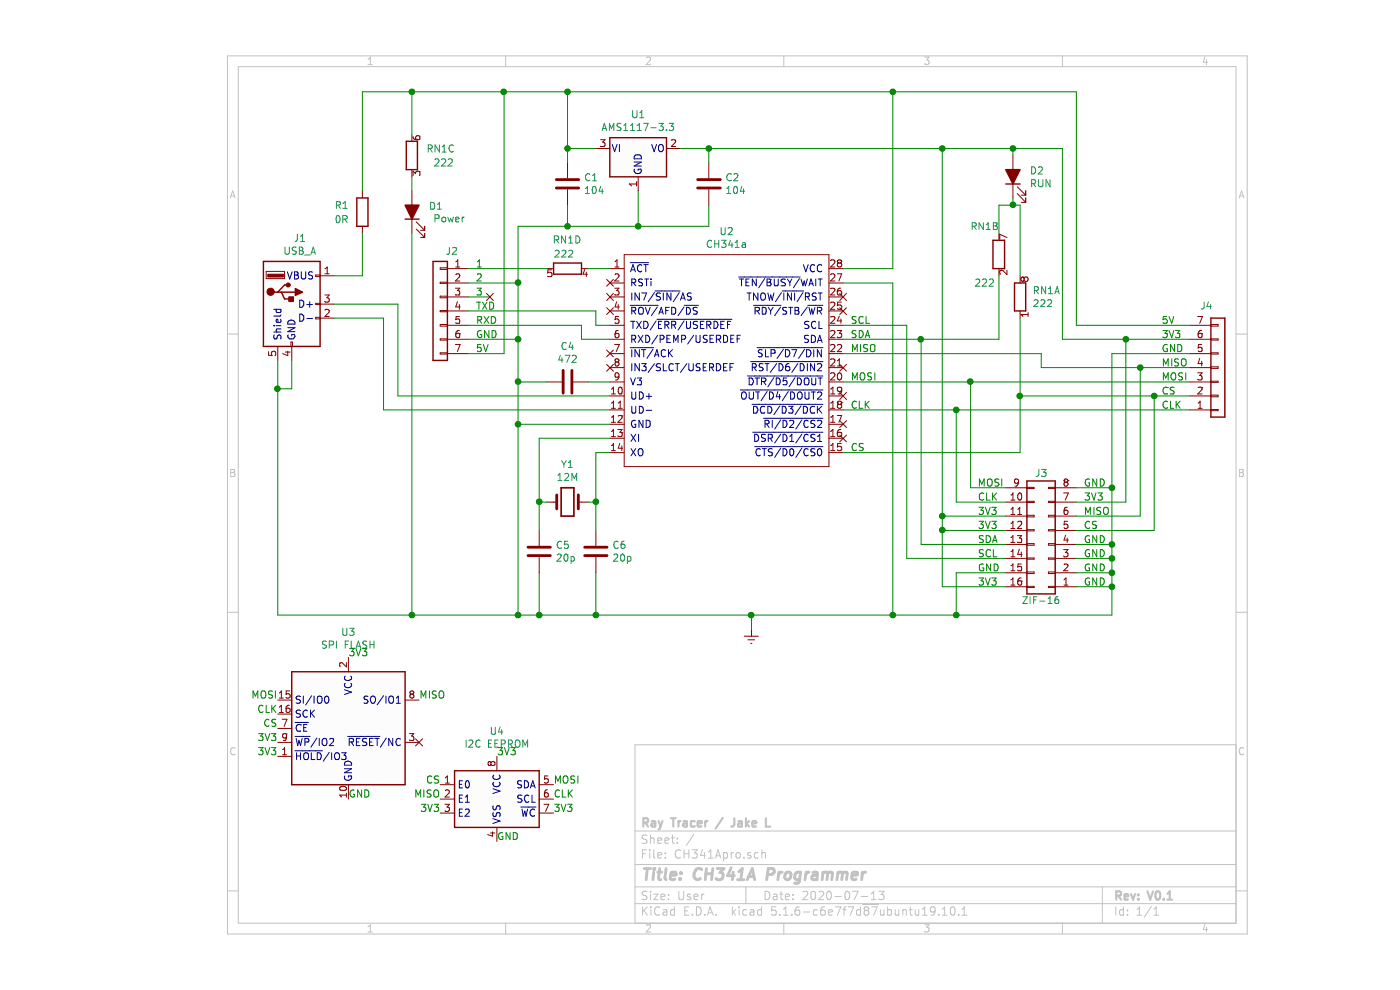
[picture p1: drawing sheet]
EESchema Schematic File Version 4
EELAYER 30 0
EELAYER END
$Descr User 8000 7000
encoding utf-8
Sheet 1 1
Title "CH341A Programmer"
Date "2020-07-13"
Rev "V0.1"
Comp "Ray Tracer / Jake L"
Comment1 ""
Comment2 ""
Comment3 ""
Comment4 ""
$EndDescr
$Comp
L Regulator_Linear:AMS1117-3.3 U1
U 1 1
P 3300 1050
F 0 "U1" H 3300 1292 50  0000 C CNN
F 1 "AMS1117-3.3" H 3300 1201 50  0000 C CNN
F 2 "Package_TO_SOT_SMD:SOT-223-3_TabPin2" H 3300 1250 50  0001 C CNN
F 3 "http://www.advanced-monolithic.com/pdf/ds1117.pdf" H 3400 800 50  0001 C CNN
	1    3300 1050
	1    0    0    -1  
$EndComp
$Comp
L Device:R R1
U 1 1
P 1350 1500
F 0 "R1" H 1150 1550 50  0000 L CNN
F 1 "0R" H 1150 1450 50  0000 L CNN
F 2 "Resistor_SMD:R_0805_2012Metric" V 1280 1500 50  0001 C CNN
F 3 "~" H 1350 1500 50  0001 C CNN
	1    1350 1500
	1    0    0    -1  
$EndComp
$Comp
L Device:R_Pack04_Split RN1
U 1 1
P 6000 2100
F 0 "RN1" H 6088 2146 50  0000 L CNN
F 1 "222" H 6088 2055 50  0000 L CNN
F 2 "Resistor_SMD:R_Array_Convex_4x0603" V 5920 2100 50  0001 C CNN
F 3 "~" H 6000 2100 50  0001 C CNN
	1    6000 2100
	1    0    0    -1  
$EndComp
$Comp
L Device:R_Pack04_Split RN1
U 2 1
P 5850 1800
F 0 "RN1" H 5750 2000 50  0000 C CNN
F 1 "222" H 5750 1600 50  0000 C CNN
F 2 "Resistor_SMD:R_Array_Convex_4x0603" V 5770 1800 50  0001 C CNN
F 3 "~" H 5850 1800 50  0001 C CNN
	2    5850 1800
	1    0    0    -1  
$EndComp
$Comp
L Device:R_Pack04_Split RN1
U 3 1
P 1700 1100
F 0 "RN1" H 1800 1150 50  0000 L CNN
F 1 "222" H 1850 1050 50  0000 L CNN
F 2 "Resistor_SMD:R_Array_Convex_4x0603" V 1620 1100 50  0001 C CNN
F 3 "~" H 1700 1100 50  0001 C CNN
	3    1700 1100
	1    0    0    -1  
$EndComp
$Comp
L Device:R_Pack04_Split RN1
U 4 1
P 2800 1900
F 0 "RN1" V 3000 1800 50  0000 L CNN
F 1 "222" V 2900 1850 50  0000 L CNN
F 2 "Resistor_SMD:R_Array_Convex_4x0603" V 2720 1900 50  0001 C CNN
F 3 "~" H 2800 1900 50  0001 C CNN
	4    2800 1900
	0    -1   -1   0   
$EndComp
$Comp
L Device:C C1
U 1 1
P 2800 1300
F 0 "C1" H 2915 1346 50  0000 L CNN
F 1 "104" H 2915 1255 50  0000 L CNN
F 2 "Capacitor_SMD:C_0603_1608Metric" H 2838 1150 50  0001 C CNN
F 3 "~" H 2800 1300 50  0001 C CNN
	1    2800 1300
	1    0    0    -1  
$EndComp
$Comp
L Device:LED_ALT D2
U 1 1
P 5950 1250
F 0 "D2" V 5989 1132 50  0000 R CNN
F 1 "RUN" V 5898 1132 50  0000 R CNN
F 2 "LED_SMD:LED_0603_1608Metric" H 5950 1250 50  0001 C CNN
F 3 "~" H 5950 1250 50  0001 C CNN
	1    5950 1250
	0    -1   -1   0   
$EndComp
Wire Wire Line
	5850 1650 5850 1450
Wire Wire Line
	5850 1450 5950 1450
Wire Wire Line
	5950 1450 5950 1400
Wire Wire Line
	5950 1450 6000 1450
Wire Wire Line
	6000 1450 6000 1950
Connection ~ 5950 1450
$Comp
L Device:LED_ALT D1
U 1 1
P 1700 1500
F 0 "D1" V 1739 1382 50  0000 R CNN
F 1 "Power" V 1650 1350 50  0000 R CNN
F 2 "LED_SMD:LED_0603_1608Metric" H 1700 1500 50  0001 C CNN
F 3 "~" H 1700 1500 50  0001 C CNN
	1    1700 1500
	0    -1   -1   0   
$EndComp
$Comp
L Connector_Generic:Conn_01x07 J2
U 1 1
P 1900 2200
F 0 "J2" H 1818 2625 50  0000 C CNN
F 1 "Conn_01x07" H 1818 2626 50  0001 C CNN
F 2 "Connector_PinSocket_2.54mm:PinSocket_1x07_P2.54mm_Vertical" H 1900 2200 50  0001 C CNN
F 3 "~" H 1900 2200 50  0001 C CNN
	1    1900 2200
	-1   0    0    -1  
$EndComp
$Comp
L Device:C C2
U 1 1
P 3800 1300
F 0 "C2" H 3915 1346 50  0000 L CNN
F 1 "104" H 3915 1255 50  0000 L CNN
F 2 "Capacitor_SMD:C_0603_1608Metric" H 3838 1150 50  0001 C CNN
F 3 "~" H 3800 1300 50  0001 C CNN
	1    3800 1300
	1    0    0    -1  
$EndComp
$Comp
L Device:Crystal Y1
U 1 1
P 2800 3550
F 0 "Y1" H 2800 3818 50  0000 C CNN
F 1 "12M" H 2800 3727 50  0000 C CNN
F 2 "Crystal:Crystal_HC49-U_Vertical" H 2800 3550 50  0001 C CNN
F 3 "~" H 2800 3550 50  0001 C CNN
	1    2800 3550
	1    0    0    -1  
$EndComp
$Comp
L Device:C C5
U 1 1
P 2600 3900
F 0 "C5" H 2715 3946 50  0000 L CNN
F 1 "20p" H 2715 3855 50  0000 L CNN
F 2 "Capacitor_SMD:C_0603_1608Metric" H 2638 3750 50  0001 C CNN
F 3 "~" H 2600 3900 50  0001 C CNN
	1    2600 3900
	1    0    0    -1  
$EndComp
$Comp
L Device:C C6
U 1 1
P 3000 3900
F 0 "C6" H 3115 3946 50  0000 L CNN
F 1 "20p" H 3115 3855 50  0000 L CNN
F 2 "Capacitor_SMD:C_0603_1608Metric" H 3038 3750 50  0001 C CNN
F 3 "~" H 3000 3900 50  0001 C CNN
	1    3000 3900
	1    0    0    -1  
$EndComp
Wire Wire Line
	5850 2400 5850 1950
Wire Wire Line
	4750 3200 6000 3200
NoConn ~ 2250 2100
$Comp
L power:Earth #PWR01
U 1 1
P 4100 4450
F 0 "#PWR01" H 4100 4200 50  0001 C CNN
F 1 "Earth" H 4100 4300 50  0001 C CNN
F 2 "" H 4100 4450 50  0001 C CNN
F 3 "~" H 4100 4450 50  0001 C CNN
	1    4100 4450
	1    0    0    -1  
$EndComp
Wire Wire Line
	3800 1600 3800 1450
Wire Wire Line
	3800 1150 3800 1050
Wire Wire Line
	3300 1350 3300 1600
Connection ~ 3300 1600
Wire Wire Line
	3300 1600 3800 1600
Wire Wire Line
	2800 1150 2800 1050
Wire Wire Line
	2800 1450 2800 1600
Connection ~ 2800 1600
Wire Wire Line
	2950 3550 3000 3550
Wire Wire Line
	3000 3550 3000 3200
Wire Wire Line
	3000 3200 3100 3200
Wire Wire Line
	2650 3550 2600 3550
Wire Wire Line
	2600 3550 2600 3100
Wire Wire Line
	3000 3750 3000 3550
Connection ~ 3000 3550
Wire Wire Line
	2600 3750 2600 3550
Connection ~ 2600 3550
Wire Wire Line
	3000 4350 3000 4050
Wire Wire Line
	1150 1950 1350 1950
Wire Wire Line
	1350 1950 1350 1650
Wire Wire Line
	1350 1350 1350 650 
Wire Wire Line
	1350 650  1700 650 
Wire Wire Line
	1700 650  1700 950 
Wire Wire Line
	1700 1250 1700 1350
Wire Wire Line
	750  2750 850  2750
Wire Wire Line
	850  2550 850  2750
Wire Wire Line
	1700 1650 1700 4350
Wire Wire Line
	2800 1600 3300 1600
Wire Wire Line
	2450 1600 2450 2000
Wire Wire Line
	2450 2000 2100 2000
Wire Wire Line
	2450 1600 2800 1600
Connection ~ 2450 2000
Wire Wire Line
	2450 2400 2100 2400
Wire Wire Line
	2450 2000 2450 2400
Wire Wire Line
	2450 2400 2450 2700
Connection ~ 2450 2400
$Comp
L Device:C C4
U 1 1
P 2800 2700
F 0 "C4" V 2548 2700 50  0000 C CNN
F 1 "472" V 2639 2700 50  0000 C CNN
F 2 "Capacitor_SMD:C_0603_1608Metric" H 2838 2550 50  0001 C CNN
F 3 "~" H 2800 2700 50  0001 C CNN
	1    2800 2700
	0    1    1    0   
$EndComp
Wire Wire Line
	2650 2700 2450 2700
Connection ~ 2450 2700
Wire Wire Line
	2450 2700 2450 3000
Wire Wire Line
	1600 2800 1600 2150
Wire Wire Line
	1600 2150 1150 2150
Wire Wire Line
	1150 2250 1500 2250
Wire Wire Line
	1500 2250 1500 2900
Wire Wire Line
	2100 2200 3000 2200
Wire Wire Line
	3000 2200 3000 2300
Wire Wire Line
	3000 2300 3100 2300
Wire Wire Line
	2100 2300 2900 2300
Wire Wire Line
	2900 2300 2900 2400
Wire Wire Line
	2100 1900 2650 1900
Wire Wire Line
	1700 650  2350 650 
Connection ~ 1700 650 
Wire Wire Line
	4750 2500 6150 2500
Wire Wire Line
	6150 2500 6150 2600
Wire Wire Line
	3600 1050 3800 1050
Connection ~ 3800 1050
Wire Wire Line
	2800 1050 3000 1050
Connection ~ 2800 1050
Wire Wire Line
	2800 1050 2800 650 
Wire Wire Line
	2800 650  5100 650 
Connection ~ 2800 650 
Wire Wire Line
	4750 1900 5100 1900
Wire Wire Line
	5100 1900 5100 650 
Connection ~ 5100 650 
Wire Wire Line
	5100 650  6400 650 
Wire Wire Line
	3800 1050 5450 1050
Wire Wire Line
	5950 1100 5950 1050
Connection ~ 5950 1050
Wire Wire Line
	5950 1050 6300 1050
Text Label 7000 2400 0    50   ~ 0
3V3
Text Label 7000 2500 0    50   ~ 0
GND
Text Label 7000 2600 0    50   ~ 0
MISO
Text Label 7000 2700 0    50   ~ 0
MOSI
Text Label 7000 2800 0    50   ~ 0
CS
Text Label 7000 2900 0    50   ~ 0
CLK
Text Label 7000 2300 0    50   ~ 0
5V
Wire Wire Line
	6000 3200 6000 2800
Wire Wire Line
	6000 2800 6000 2250
Connection ~ 6000 2800
Wire Wire Line
	6150 2600 6850 2600
Wire Wire Line
	7200 2800 6950 2800
$Comp
L Connector_Generic:Conn_01x07 J4
U 1 1
P 7400 2600
F 0 "J4" H 7318 2167 50  0000 C CNN
F 1 "Conn_01x07" H 7318 3026 50  0001 C CNN
F 2 "Connector_PinSocket_2.54mm:PinSocket_1x07_P2.54mm_Vertical" H 7400 2600 50  0001 C CNN
F 3 "~" H 7400 2600 50  0001 C CNN
	1    7400 2600
	1    0    0    1   
$EndComp
Wire Wire Line
	4750 2900 5550 2900
Wire Wire Line
	4750 2700 5650 2700
Wire Wire Line
	6400 2300 7200 2300
Wire Wire Line
	6400 650  6400 2300
Wire Wire Line
	6300 2400 6750 2400
Wire Wire Line
	6300 1050 6300 2400
Text Label 6450 3650 0    50   ~ 0
MISO
Text Label 6450 3750 0    50   ~ 0
CS
$Comp
L Connector_Generic:Conn_02x08_Counter_Clockwise J3
U 1 1
P 6200 3850
F 0 "J3" H 6250 3350 50  0000 C CNN
F 1 "ZIF-16" H 6250 4250 50  0000 C CNN
F 2 "Socket:DIP_Socket-16_W4.3_W5.08_W7.62_W10.16_W10.9_3M_216-3340-00-0602J" H 6200 3850 50  0001 C CNN
F 3 "~" H 6200 3850 50  0001 C CNN
	1    6200 3850
	-1   0    0    1   
$EndComp
Text Label 6450 3550 0    50   ~ 0
3V3
Wire Wire Line
	6950 2800 6950 3750
Connection ~ 6950 2800
Wire Wire Line
	6950 2800 6000 2800
Wire Wire Line
	6400 3750 6950 3750
Wire Wire Line
	6850 3650 6850 2600
Connection ~ 6850 2600
Wire Wire Line
	6850 2600 7200 2600
Wire Wire Line
	6750 3550 6750 2400
Connection ~ 6750 2400
Wire Wire Line
	6750 2400 7200 2400
Wire Wire Line
	6400 3450 6650 3450
Wire Wire Line
	6650 3450 6650 3850
Wire Wire Line
	6650 4150 6400 4150
Wire Wire Line
	6400 3550 6750 3550
Wire Wire Line
	6400 3650 6850 3650
Wire Wire Line
	6400 3850 6650 3850
Connection ~ 6650 3850
Wire Wire Line
	6650 3850 6650 3950
Wire Wire Line
	6400 3950 6650 3950
Connection ~ 6650 3950
Wire Wire Line
	6650 3950 6650 4050
Wire Wire Line
	6400 4050 6650 4050
Connection ~ 6650 4050
Wire Wire Line
	6650 4050 6650 4150
Wire Wire Line
	6650 3450 6650 2500
Connection ~ 6650 3450
Text Label 5700 3450 0    50   ~ 0
MOSI
Text Label 5700 3550 0    50   ~ 0
CLK
Text Label 5700 3650 0    50   ~ 0
3V3
Text Label 5700 3850 0    50   ~ 0
SDA
Text Label 5700 3950 0    50   ~ 0
SCL
Wire Wire Line
	6650 2500 7200 2500
Wire Wire Line
	5900 3450 5650 3450
Wire Wire Line
	5650 3450 5650 2700
Connection ~ 5650 2700
Wire Wire Line
	5650 2700 7200 2700
Wire Wire Line
	5900 3550 5550 3550
Wire Wire Line
	5550 3550 5550 2900
Connection ~ 5550 2900
Wire Wire Line
	5550 2900 7200 2900
Wire Wire Line
	5450 3650 5450 1050
Connection ~ 5450 1050
Wire Wire Line
	5450 1050 5950 1050
Wire Wire Line
	5900 3650 5450 3650
Wire Wire Line
	5900 4150 5450 4150
Wire Wire Line
	5450 4150 5450 3750
Connection ~ 5450 3650
Wire Wire Line
	5900 3750 5450 3750
Connection ~ 5450 3750
Wire Wire Line
	5450 3750 5450 3650
Wire Wire Line
	5900 4050 5550 4050
Wire Wire Line
	5550 4050 5550 4350
Wire Wire Line
	5550 4350 6650 4350
Wire Wire Line
	6650 4350 6650 4150
Connection ~ 6650 4150
Wire Wire Line
	5900 3850 5300 3850
Wire Wire Line
	5900 3950 5200 3950
Wire Wire Line
	5200 2300 4750 2300
Wire Wire Line
	5550 4350 5100 4350
Connection ~ 5550 4350
Connection ~ 3000 4350
Wire Wire Line
	3000 4350 2600 4350
Wire Wire Line
	2600 4050 2600 4350
Wire Wire Line
	750  4350 1700 4350
Wire Wire Line
	750  2750 750  4350
Connection ~ 2600 4350
Wire Wire Line
	4100 4450 4100 4350
Connection ~ 4100 4350
Wire Wire Line
	4100 4350 3000 4350
Text Label 5700 4150 0    50   ~ 0
3V3
Text Label 5700 3750 0    50   ~ 0
3V3
Text Label 5700 4050 0    50   ~ 0
GND
$Comp
L Connector:USB_A J1
U 1 1
P 850 2150
F 0 "J1" H 907 2617 50  0000 C CNN
F 1 "USB_A" H 907 2526 50  0000 C CNN
F 2 "connectors:USB_A_MALE_Generic" H 1000 2100 50  0001 C CNN
F 3 " ~" H 1000 2100 50  0001 C CNN
	1    850  2150
	1    0    0    -1  
$EndComp
Connection ~ 1700 4350
Wire Wire Line
	1700 4350 2450 4350
Wire Wire Line
	2100 2500 2350 2500
Wire Wire Line
	2350 2500 2350 650 
Connection ~ 2350 650 
Wire Wire Line
	2350 650  2800 650 
Text Label 2150 1900 0    50   ~ 0
1
Text Label 2150 2000 0    50   ~ 0
2
Text Label 2150 2100 0    50   ~ 0
3
Wire Wire Line
	2250 2100 2100 2100
Text Label 2150 2200 0    50   ~ 0
TXD
Text Label 2150 2300 0    50   ~ 0
RXD
Text Label 2150 2400 0    50   ~ 0
GND
Wire Wire Line
	2450 3000 2450 4350
Connection ~ 2450 3000
Connection ~ 2450 4350
Wire Wire Line
	2450 4350 2600 4350
Text Label 2150 2500 0    50   ~ 0
5V
Text Label 6450 3450 0    50   ~ 0
GND
Text Label 6450 3850 0    50   ~ 0
GND
Text Label 6450 3950 0    50   ~ 0
GND
Text Label 6450 4050 0    50   ~ 0
GND
Text Label 6450 4150 0    50   ~ 0
GND
NoConn ~ 4750 3100
NoConn ~ 4750 3000
NoConn ~ 4750 2800
NoConn ~ 4750 2600
NoConn ~ 4750 2200
NoConn ~ 4750 2100
NoConn ~ 3100 2000
NoConn ~ 3100 2100
NoConn ~ 3100 2200
NoConn ~ 3100 2500
NoConn ~ 3100 2600
Wire Wire Line
	2600 3100 3100 3100
Wire Wire Line
	2450 3000 3100 3000
Wire Wire Line
	1500 2900 3100 2900
Wire Wire Line
	3100 2800 1600 2800
Wire Wire Line
	2950 2700 3100 2700
Wire Wire Line
	2900 2400 3100 2400
Wire Wire Line
	2950 1900 3100 1900
$Comp
L Interface_USB:CH341a U2
U 1 1
P 3900 2550
F 0 "U2" H 3925 3465 50  0000 C CNN
F 1 "CH341a" H 3925 3374 50  0000 C CNN
F 2 "Package_SO:SOIC-28W_7.5x17.9mm_P1.27mm" H 3500 2700 50  0001 C CNN
F 3 "" H 3500 2700 50  0001 C CNN
	1    3900 2550
	1    0    0    -1  
$EndComp
Wire Wire Line
	5300 2400 5850 2400
Wire Wire Line
	4750 2400 5300 2400
Connection ~ 5300 2400
Wire Wire Line
	5300 3850 5300 2400
Wire Wire Line
	4750 2000 5100 2000
Wire Wire Line
	5100 2000 5100 4350
Connection ~ 5100 4350
Wire Wire Line
	5100 4350 4100 4350
Wire Wire Line
	5200 3950 5200 2300
$Comp
L Memory_Flash:IS25WP256D-xM U3
U 1 1
P 1250 5150
F 0 "U3" H 1250 5831 50  0000 C CNN
F 1 "SPI FLASH" H 1250 5740 50  0000 C CNN
F 2 "Package_SO:SOIC-16W_7.5x10.3mm_P1.27mm" H 1300 5750 50  0001 C CNN
F 3 "http://www.issi.com/WW/pdf/IS25LP(WP)256D.pdf" H 1300 4650 50  0001 C CNN
	1    1250 5150
	1    0    0    -1  
$EndComp
Text Label 1250 4650 0    50   ~ 0
3V3
Text Label 750  5350 2    50   ~ 0
3V3
Text Label 750  5250 2    50   ~ 0
3V3
$Comp
L Memory_EEPROM:M24C01-FMN U4
U 1 1
P 2300 5650
F 0 "U4" H 2300 6131 50  0000 C CNN
F 1 "I2C EEPROM" H 2300 6040 50  0000 C CNN
F 2 "Package_SO:SOIC-8_3.9x4.9mm_P1.27mm" H 2300 6000 50  0001 C CNN
F 3 "http://www.st.com/content/ccc/resource/technical/document/datasheet/b0/d8/50/40/5a/85/49/6f/DM00071904.pdf/files/DM00071904.pdf/jcr:content/translations/en.DM00071904.pdf" H 2350 5150 50  0001 C CNN
	1    2300 5650
	1    0    0    -1  
$EndComp
Text Label 2300 5350 0    50   ~ 0
3V3
Text Label 2700 5750 0    50   ~ 0
3V3
Text Label 2300 5950 0    50   ~ 0
GND
Text Label 1250 5650 0    50   ~ 0
GND
Text Label 750  5150 2    50   ~ 0
CS
Text Label 4800 2700 0    50   ~ 0
MOSI
Text Label 4800 2900 0    50   ~ 0
CLK
Text Label 4800 3200 0    50   ~ 0
CS
Text Label 4800 2400 0    50   ~ 0
SDA
Text Label 4800 2300 0    50   ~ 0
SCL
Text Label 1750 4950 0    50   ~ 0
MISO
Text Label 4800 2500 0    50   ~ 0
MISO
Text Label 750  4950 2    50   ~ 0
MOSI
Text Label 750  5050 2    50   ~ 0
CLK
NoConn ~ 1750 5250
Text Label 1900 5550 2    50   ~ 0
CS
Text Label 1900 5650 2    50   ~ 0
MISO
Text Label 1900 5750 2    50   ~ 0
3V3
Text Label 2700 5550 0    50   ~ 0
MOSI
Text Label 2700 5650 0    50   ~ 0
CLK
Wire Wire Line
	750  2550 750  2750
Connection ~ 750  2750
$EndSCHEMATC
